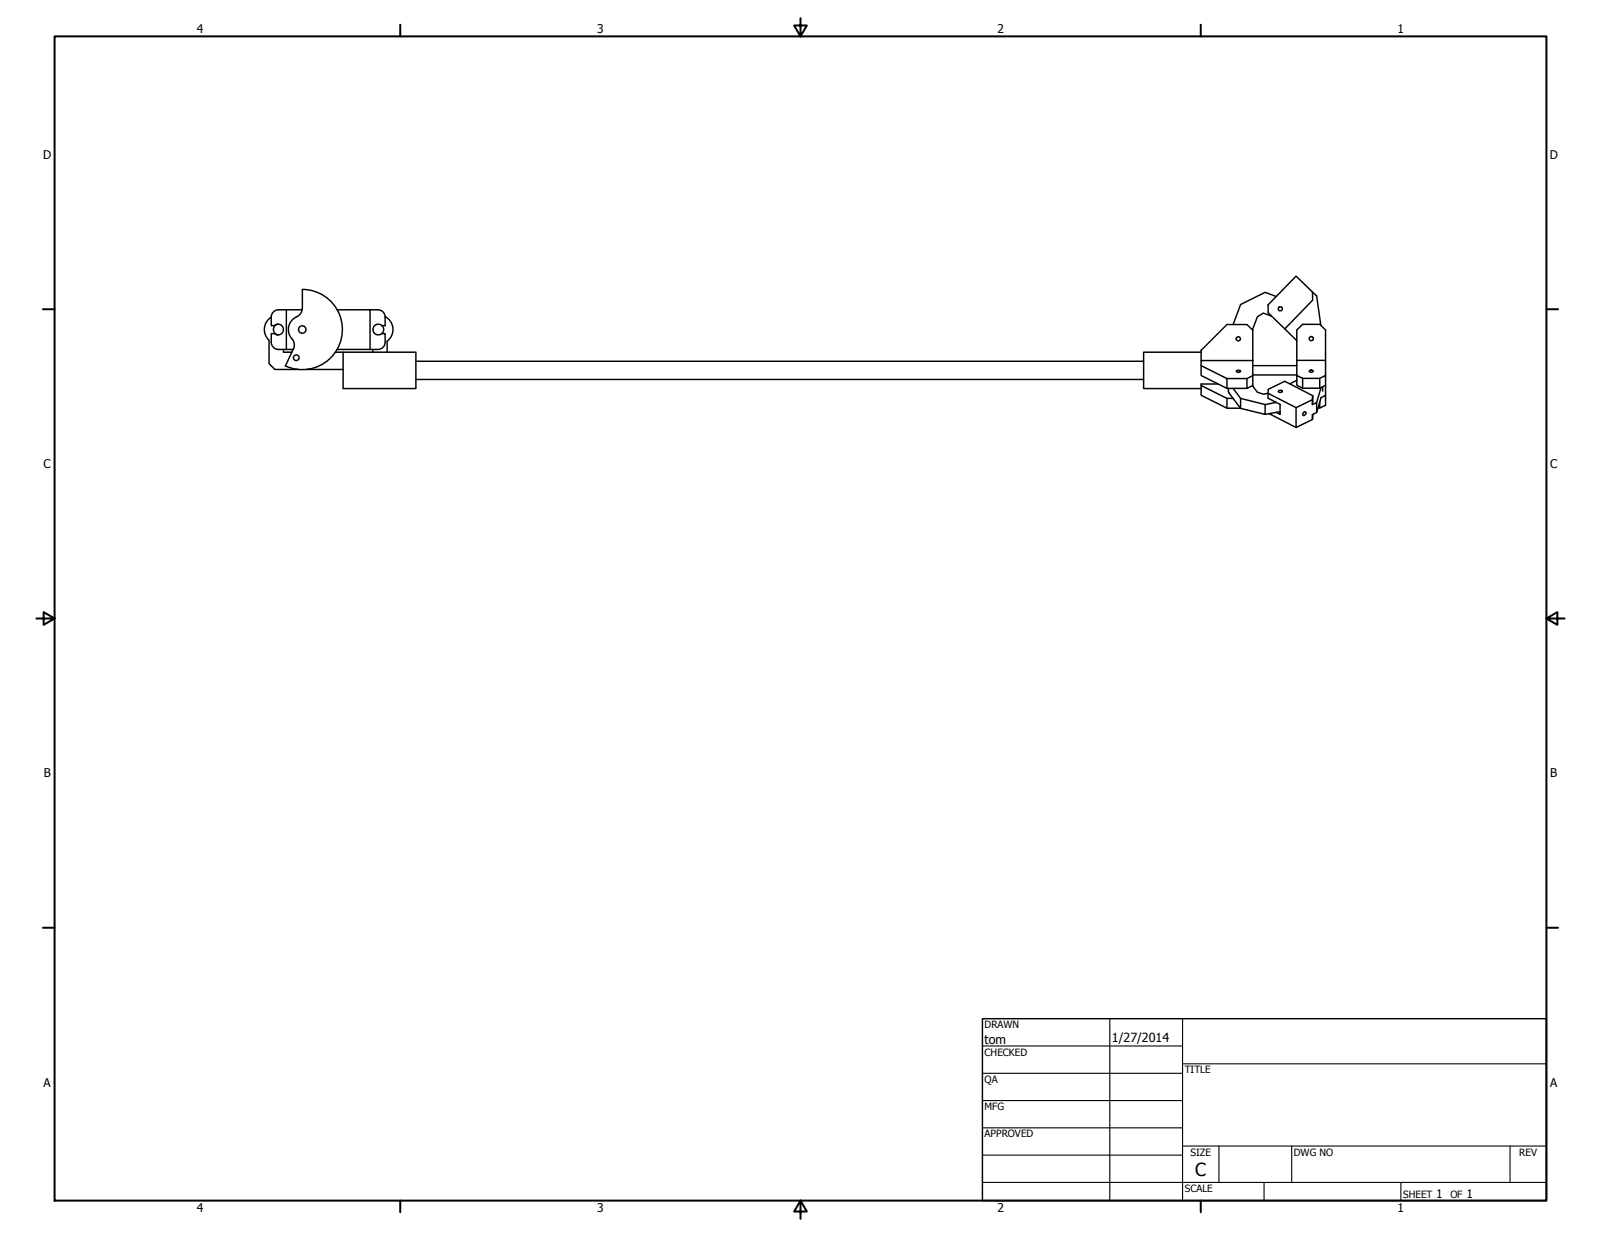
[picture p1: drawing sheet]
<svg xmlns="http://www.w3.org/2000/svg" width="559mm" height="432mm" viewBox="0 0 559 432" stroke-linecap="round" stroke-linejoin="round" font-family="sans-serif">
<!-- layer: Visible (ANSI) -->
<g fill="none" stroke="#000" stroke-width=".51">
<path d="M452.4 96.4l5.7 5.5 .1 2.9-9.8 10-5.7-5.6-.1-2.8zM93.9 118.8v8.1l2 2.1h8.2M94.6 110.7a5.1 5.1 0 0 0-.7 8.1M95.8 116.5h-1.1v3.6l.9 1.3 1.6 .6M95.8 113.7a1.87 1.87 0 0 1 2.6 0 1.87 1.87 0 0 1 0 2.6 1.87 1.87 0 0 1-2.6 .1M97 113.1a1.94 1.94 0 0 0-1.6 1.9 1.94 1.94 0 0 0 1.6 1.9M97.2 108.1h8.3M97.2 108.1l-1.6 .6-.9 1.4v3.6h1.1M99.9 108.1v13.9M101.9 118.3l.8 1.7-.3 1.8M105.5 107.7a4.1 4.1 0 0 1-3 3.5 4.9 4.9 0 0 0-.6 7.1M105.5 101a14 14 0 0 1 13.7 17.1 14 14 0 0 1-19.6 9.6"/>
<path d="M105.5 101.1v6.5M117.7 108.1h11.5v13.9M129.2 108.1h2.7M131.9 108.1l1.6 .6 .9 1.4v3.6h-1.1M133.3 116.5h1.1v3.6l-.9 1.3-1.6 .6M134.4 110.5a5.1 5.1 0 0 1 .8 8.6M135.1 119.1v3.8M443.8 110.4l-2.9-1.1-2.1 1.3-1.7 4.6M445.5 103.5l-3.9-1.5-8.6 4.3-2.6 7M448.4 114.8l4.2 4.1M458.1 101.9l1.4 1.4 1.5 10.3M97.2 122h5.1"/>
<path d="M98.9 122v.9h3M102.4 121.7l-2.8 6M106.9 129h12.9M117 122.9h2.8M117.7 122h14.2M119.8 122.9h25.4v12.7h-25.4zM130.1 122v.9M145.2 126.1h254M145.2 132.5h254M419.2 134.6l9 4.5v3.4M419.2 127.6v3.5l9 4.5v-3.5M419.2 122.9h-20v12.7h20"/>
<path d="M419.2 125.9v-3.6l9-9h7l2.1 2v10.6M425.1 134h-5.9v4l9 4.5h4.8M428.2 139.1h2.2M428.2 135.6h7M428.8 135.6l.1 1.6 4.1 5.4v-3.5l8.6 2.1M430.4 135.6l2.6 3.5M431.5 129.5a.99 .99 0 0 1 1.5 .1 .99 .99 0 0 1-1.5 .1zM437.1 134.6l1.7 2.3 2.1 .7 1.7-.3 9.8 5v6.9M437.3 125.9v8.8M437.3 131.1l-2.1 1v3.5l2.1-1M437.3 125.9h-18.1v1.7l9 4.5h7M437.3 127.6h15.3"/>
<path d="M437.3 130.9h15.3M446.2 136.5a.93 .93 0 0 1 1.4 .1 .84 .84 0 0 1-1.4-.1zM452.6 131.1l2.1 1v3.4l-2.1-1zM452.6 131.1v-5.3h10.1v5.3M452.6 125.8v-10.6l2.1-2h5.9l2.1 2v10.6M452.6 132.8l-2.4 1.2M454.7 132.1h5.9v3.4h-5.9M456.9 129.5a1 1 0 0 1 1.5 0 .89 .89 0 0 1-1.4 .2zM458.1 139.5l-5.7 2.8M458.2 138.1l-.1 3.1zM458.2 138.1l-9.8-5-5.7 2.8-.1 3.1 4.2 2.2v3.5l-1.3-.7M460.6 132.1l2.1-1v3.4"/>
<path d="M461.1 135.3l-1.6 5.2M461.6 135v1.5M462.7 134.5l-2.1 1M462.7 134.5v3.5M443 144.4l9.4 4.8 5.7-2.8M445.5 140.5l-3.9 .7v3.5l-8.6-2.1M446.8 143.7l-5.2 1M455 144l.7-.2a.93 .93 0 0 1-.7 1.3l-.3-.3zM458.1 141.2l1.4-.7v3.5l-1.4 .7v1.7l.1-1.7M460.6 140.2v2.2h-.6M460.6 142.4l2.1-.9v-3.5l-1.6 .8-1.6 5.2"/>
<circle cx="105.5" cy="115" r="1.3"/>
<circle cx="132" cy="115" r="1.87"/>
<circle cx="432.2" cy="118.3" r=".73"/>
<circle cx="446.9" cy="107.8" r=".73"/>
<circle cx="457.7" cy="118.2" r=".73"/>
<circle cx="103.4" cy="124.9" r=".98"/>
</g>
<!-- layer: Border (ANSI) -->
<g fill="none" stroke="#000" stroke-width=".7">
<path d="M19 12.7h520.8v406.4h-520.8zM139.7 8.6v4.1M279.4 6.3v6.4l-2.2-3.8h4.4l-2.2 3.8M419.1 8.6v4.1M15 107.9h4M539.8 107.9h4M12.7 215.9h6.3l-3.8-2.2v4.4l3.8-2.2M539.8 215.9l3.8 2.2v-4.4l-3.8 2.2h6.3M15 323.8h4M539.8 323.8h4M139.7 419.1v4.1M279.4 419.1l2.2 3.8h-4.4l2.2-3.8v6.3"/>
<path d="M419.1 419.1v4.1"/>
</g>
<!-- layer: Title (ANSI) -->
<g fill="none" stroke="#000" stroke-width=".38">
<path d="M387.3 355.6v63.5M412.7 355.6v63.5M342.9 365.1h69.8M342.9 374.6h69.8M412.7 371.3h127.1M342.9 384.2h69.8M342.9 393.7h69.8M342.9 412.7h196.9M342.9 403.2h69.8M412.7 400h127.1M425.4 400v12.7M441.2 412.7v6.4"/>
<path d="M450.8 400v12.7M488.9 412.7v6.4M527 400v12.7"/>
</g>
<path d="M342.9 355.6h196.9v63.5h-196.9z" fill="none" stroke="#000" stroke-width=".51"/>
<text font-size="6.3" x="417.2" y="410.6">C</text>
<g font-size="4.4">
<text x="343.7" y="364.3">tom</text>
<text x="388.1" y="363.7">1/27/2014</text>
</g>
<g font-size="4.2">
<text x="68.7" y="11.7">4</text>
<text x="208.4" y="11.7">3</text>
<text x="348.1" y="11.7">2</text>
<text x="487.8" y="11.7">1</text>
<text x="15.1" y="55.5">D</text>
<text x="540.9" y="55.5">D</text>
<text x="15.2" y="163.4">C</text>
<text x="541" y="163.4">C</text>
<text x="15.3" y="271.4">B</text>
<text x="541.1" y="271.4">B</text>
<text x="15.2" y="379.3">A</text>
<text x="541" y="379.3">A</text>
<text x="501.3" y="418.3">1</text>
<text x="511.8" y="418.3">1</text>
<text x="68.7" y="423.2">4</text>
<text x="208.4" y="423.2">3</text>
<text x="348.1" y="423.2">2</text>
<text x="487.8" y="423.2">1</text>
</g>
<g font-size="3.5">
<text x="343.7" y="358.9">DRAWN</text>
<text x="343.7" y="368.5">CHECKED</text>
<text x="413.5" y="374.6">TITLE</text>
<text x="343.7" y="378">QA</text>
<text x="343.7" y="387.5">MFG</text>
<text x="343.7" y="397.1">APPROVED</text>
<text x="415.5" y="403.4">SIZE</text>
<text x="451.6" y="403.4">DWG NO</text>
<text x="530.3" y="403.4">REV</text>
<text x="413.5" y="416.1">SCALE</text>
<text x="489.7" y="418.3">SHEET</text>
<text x="506.2" y="418.3">OF</text>
</g>
</svg>
